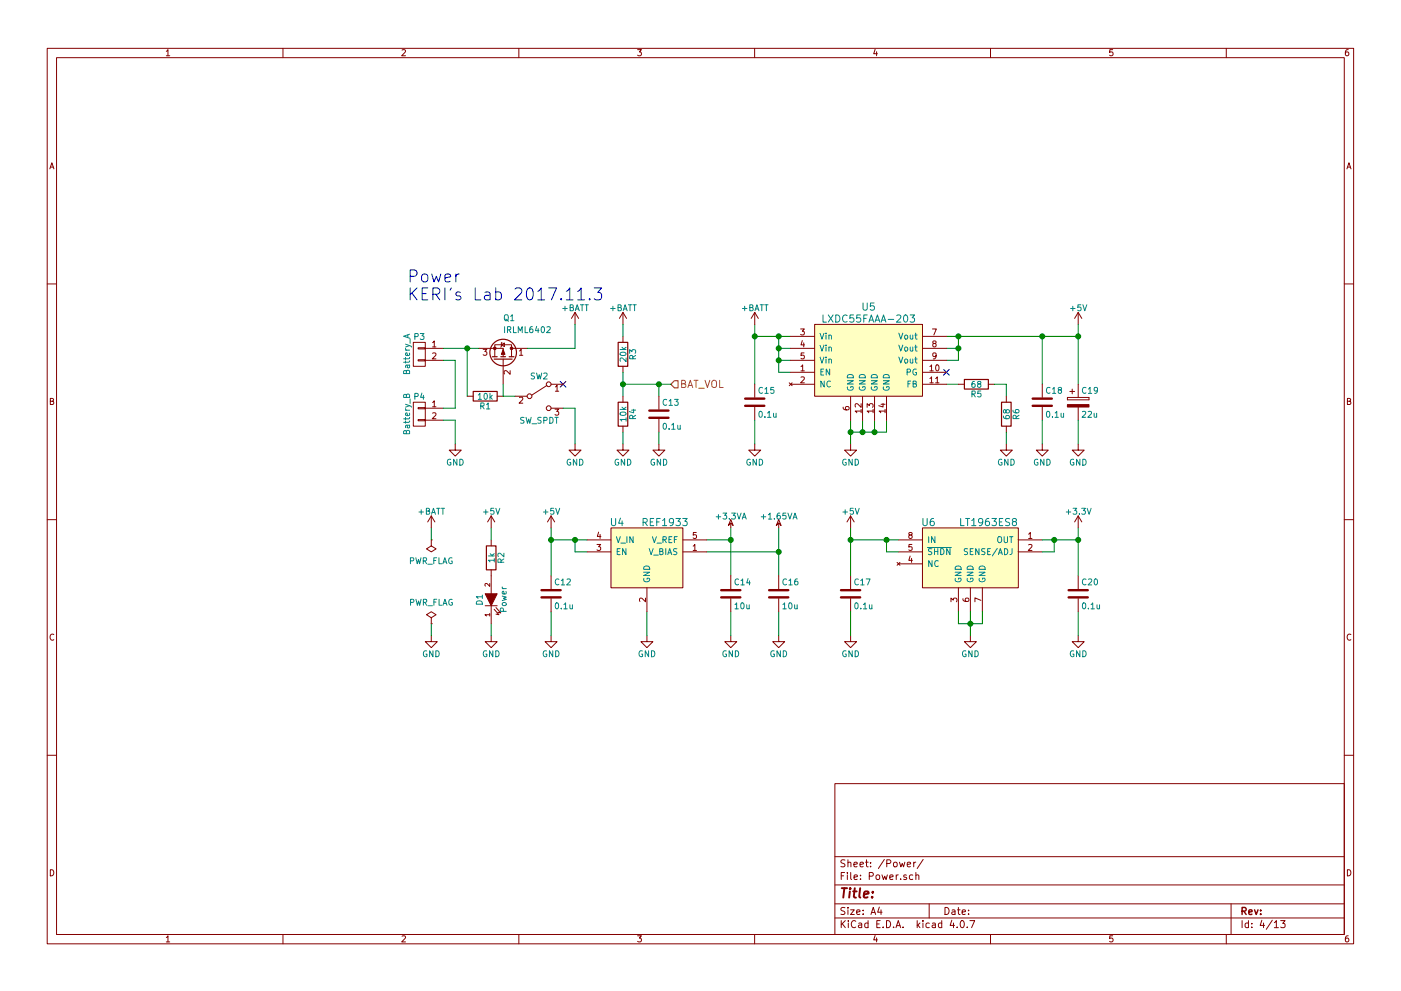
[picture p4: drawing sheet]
EESchema Schematic File Version 2
LIBS:KERISEv1-rescue
LIBS:74xgxx
LIBS:74xx
LIBS:ac-dc
LIBS:actel
LIBS:adc-dac
LIBS:Altera
LIBS:analog_devices
LIBS:analog_switches
LIBS:atmel
LIBS:audio
LIBS:brooktre
LIBS:cmos_ieee
LIBS:cmos4000
LIBS:conn
LIBS:contrib
LIBS:cypress
LIBS:dc-dc
LIBS:device
LIBS:digital-audio
LIBS:diode
LIBS:display
LIBS:dsp
LIBS:elec-unifil
LIBS:ESD_Protection
LIBS:ftdi
LIBS:gennum
LIBS:hc11
LIBS:intel
LIBS:interface
LIBS:ir
LIBS:Lattice
LIBS:linear
LIBS:maxim
LIBS:memory
LIBS:microchip
LIBS:microchip_dspic33dsc
LIBS:microchip_pic10mcu
LIBS:microchip_pic12mcu
LIBS:microchip_pic16mcu
LIBS:microchip_pic18mcu
LIBS:microchip_pic32mcu
LIBS:microcontrollers
LIBS:motor_drivers
LIBS:motorola
LIBS:msp430
LIBS:nordicsemi
LIBS:nxp_armmcu
LIBS:onsemi
LIBS:opto
LIBS:Oscillators
LIBS:philips
LIBS:power
LIBS:Power_Management
LIBS:powerint
LIBS:pspice
LIBS:references
LIBS:regul
LIBS:relays
LIBS:rfcom
LIBS:sensors
LIBS:silabs
LIBS:siliconi
LIBS:stm8
LIBS:stm32
LIBS:supertex
LIBS:switches
LIBS:texas
LIBS:transf
LIBS:transistors
LIBS:ttl_ieee
LIBS:valves
LIBS:video
LIBS:Xicor
LIBS:xilinx
LIBS:Zilog
LIBS:KERISEv1
LIBS:KERISEv1-cache
EELAYER 25 0
EELAYER END
$Descr A4 11693 8268
encoding utf-8
Sheet 4 13
Title ""
Date ""
Rev ""
Comp ""
Comment1 ""
Comment2 ""
Comment3 ""
Comment4 ""
$EndDescr
Wire Wire Line
	6500 2800 6500 3100
Wire Wire Line
	6500 2900 6600 2900
Connection ~ 6500 2800
Wire Wire Line
	6500 3000 6600 3000
Connection ~ 6500 2900
Wire Wire Line
	6500 3100 6600 3100
Connection ~ 6500 3000
$Comp
L C C15
U 1 1
P 6300 3350
F 0 "C15" H 6325 3450 50  0000 L CNN
F 1 "0.1u" H 6325 3250 50  0000 L CNN
F 2 "Capacitors_SMD:C_0603" H 6338 3200 50  0001 C CNN
F 3 "" H 6300 3350 50  0000 C CNN
	1    6300 3350
	1    0    0    -1  
$EndComp
Wire Wire Line
	6300 2700 6300 3200
Connection ~ 6300 2800
$Comp
L GND #PWR42
U 1 1
P 6300 3700
F 0 "#PWR42" H 6300 3450 50  0001 C CNN
F 1 "GND" H 6300 3550 50  0000 C CNN
F 2 "" H 6300 3700 50  0000 C CNN
F 3 "" H 6300 3700 50  0000 C CNN
	1    6300 3700
	1    0    0    -1  
$EndComp
Wire Wire Line
	6300 3700 6300 3500
$Comp
L GND #PWR45
U 1 1
P 7100 3700
F 0 "#PWR45" H 7100 3450 50  0001 C CNN
F 1 "GND" H 7100 3550 50  0000 C CNN
F 2 "" H 7100 3700 50  0000 C CNN
F 3 "" H 7100 3700 50  0000 C CNN
	1    7100 3700
	1    0    0    -1  
$EndComp
Wire Wire Line
	7100 3500 7100 3700
Wire Wire Line
	7200 3500 7200 3600
Wire Wire Line
	7100 3600 7400 3600
Connection ~ 7100 3600
Wire Wire Line
	7300 3600 7300 3500
Connection ~ 7200 3600
Wire Wire Line
	7400 3600 7400 3500
Connection ~ 7300 3600
$Comp
L R R6
U 1 1
P 8400 3450
F 0 "R6" V 8480 3450 50  0000 C CNN
F 1 "68" V 8400 3450 50  0000 C CNN
F 2 "Resistors_SMD:R_0603" V 8330 3450 50  0001 C CNN
F 3 "" H 8400 3450 50  0000 C CNN
	1    8400 3450
	1    0    0    -1  
$EndComp
$Comp
L GND #PWR49
U 1 1
P 8400 3700
F 0 "#PWR49" H 8400 3450 50  0001 C CNN
F 1 "GND" H 8400 3550 50  0000 C CNN
F 2 "" H 8400 3700 50  0000 C CNN
F 3 "" H 8400 3700 50  0000 C CNN
	1    8400 3700
	1    0    0    -1  
$EndComp
Wire Wire Line
	8400 3700 8400 3600
Wire Wire Line
	8000 3200 7900 3200
NoConn ~ 7900 3100
Wire Wire Line
	7900 2800 9000 2800
Wire Wire Line
	8000 2800 8000 3000
Wire Wire Line
	8000 2900 7900 2900
Connection ~ 8000 2800
Wire Wire Line
	8000 3000 7900 3000
Connection ~ 8000 2900
$Comp
L +5V #PWR51
U 1 1
P 9000 2700
F 0 "#PWR51" H 9000 2550 50  0001 C CNN
F 1 "+5V" H 9000 2840 50  0000 C CNN
F 2 "" H 9000 2700 50  0000 C CNN
F 3 "" H 9000 2700 50  0000 C CNN
	1    9000 2700
	1    0    0    -1  
$EndComp
Wire Wire Line
	9000 2700 9000 3200
$Comp
L +BATT #PWR41
U 1 1
P 6300 2700
F 0 "#PWR41" H 6300 2550 50  0001 C CNN
F 1 "+BATT" H 6300 2840 50  0000 C CNN
F 2 "" H 6300 2700 50  0000 C CNN
F 3 "" H 6300 2700 50  0000 C CNN
	1    6300 2700
	1    0    0    -1  
$EndComp
Wire Wire Line
	6300 2800 6600 2800
$Comp
L C C18
U 1 1
P 8700 3350
F 0 "C18" H 8725 3450 50  0000 L CNN
F 1 "0.1u" H 8725 3250 50  0000 L CNN
F 2 "Capacitors_SMD:C_0603" H 8738 3200 50  0001 C CNN
F 3 "" H 8700 3350 50  0000 C CNN
	1    8700 3350
	1    0    0    -1  
$EndComp
$Comp
L GND #PWR50
U 1 1
P 8700 3700
F 0 "#PWR50" H 8700 3450 50  0001 C CNN
F 1 "GND" H 8700 3550 50  0000 C CNN
F 2 "" H 8700 3700 50  0000 C CNN
F 3 "" H 8700 3700 50  0000 C CNN
	1    8700 3700
	1    0    0    -1  
$EndComp
Wire Wire Line
	8700 3700 8700 3500
Wire Wire Line
	8700 3200 8700 2800
Connection ~ 8700 2800
$Comp
L CP C19
U 1 1
P 9000 3350
F 0 "C19" H 9025 3450 50  0000 L CNN
F 1 "22u" H 9025 3250 50  0000 L CNN
F 2 "Capacitors_SMD:C_0805" H 9038 3200 50  0001 C CNN
F 3 "" H 9000 3350 50  0000 C CNN
	1    9000 3350
	1    0    0    -1  
$EndComp
$Comp
L GND #PWR52
U 1 1
P 9000 3700
F 0 "#PWR52" H 9000 3450 50  0001 C CNN
F 1 "GND" H 9000 3550 50  0000 C CNN
F 2 "" H 9000 3700 50  0000 C CNN
F 3 "" H 9000 3700 50  0000 C CNN
	1    9000 3700
	1    0    0    -1  
$EndComp
Wire Wire Line
	9000 3700 9000 3500
Connection ~ 9000 2800
$Comp
L R R5
U 1 1
P 8150 3200
F 0 "R5" V 8230 3200 50  0000 C CNN
F 1 "68" V 8150 3200 50  0000 C CNN
F 2 "Resistors_SMD:R_0603" V 8080 3200 50  0001 C CNN
F 3 "" H 8150 3200 50  0000 C CNN
	1    8150 3200
	0    1    1    0   
$EndComp
Wire Wire Line
	8300 3200 8400 3200
Wire Wire Line
	8400 3200 8400 3300
$Comp
L +BATT #PWR33
U 1 1
P 4800 2700
F 0 "#PWR33" H 4800 2550 50  0001 C CNN
F 1 "+BATT" H 4800 2840 50  0000 C CNN
F 2 "" H 4800 2700 50  0000 C CNN
F 3 "" H 4800 2700 50  0000 C CNN
	1    4800 2700
	1    0    0    -1  
$EndComp
$Comp
L GND #PWR28
U 1 1
P 3800 3700
F 0 "#PWR28" H 3800 3450 50  0001 C CNN
F 1 "GND" H 3800 3550 50  0000 C CNN
F 2 "" H 3800 3700 50  0000 C CNN
F 3 "" H 3800 3700 50  0000 C CNN
	1    3800 3700
	1    0    0    -1  
$EndComp
$Comp
L +5V #PWR31
U 1 1
P 4600 4400
F 0 "#PWR31" H 4600 4250 50  0001 C CNN
F 1 "+5V" H 4600 4540 50  0000 C CNN
F 2 "" H 4600 4400 50  0000 C CNN
F 3 "" H 4600 4400 50  0000 C CNN
	1    4600 4400
	1    0    0    -1  
$EndComp
Wire Wire Line
	4600 4400 4600 4800
Wire Wire Line
	4600 4500 4900 4500
Wire Wire Line
	4800 4500 4800 4600
Wire Wire Line
	4800 4600 4900 4600
Connection ~ 4800 4500
Connection ~ 4600 4500
$Comp
L GND #PWR37
U 1 1
P 5400 5300
F 0 "#PWR37" H 5400 5050 50  0001 C CNN
F 1 "GND" H 5400 5150 50  0000 C CNN
F 2 "" H 5400 5300 50  0000 C CNN
F 3 "" H 5400 5300 50  0000 C CNN
	1    5400 5300
	1    0    0    -1  
$EndComp
Wire Wire Line
	5400 5300 5400 5100
$Comp
L GND #PWR32
U 1 1
P 4600 5300
F 0 "#PWR32" H 4600 5050 50  0001 C CNN
F 1 "GND" H 4600 5150 50  0000 C CNN
F 2 "" H 4600 5300 50  0000 C CNN
F 3 "" H 4600 5300 50  0000 C CNN
	1    4600 5300
	1    0    0    -1  
$EndComp
Wire Wire Line
	4600 5300 4600 5100
$Comp
L +3.3VA-RESCUE-KERISEv1 #PWR39
U 1 1
P 6100 4400
F 0 "#PWR39" H 6250 4350 50  0001 C CNN
F 1 "+3.3VA" H 6100 4500 50  0000 C CNN
F 2 "" H 6100 4400 50  0000 C CNN
F 3 "" H 6100 4400 50  0000 C CNN
	1    6100 4400
	1    0    0    -1  
$EndComp
Wire Wire Line
	6100 4400 6100 4800
Wire Wire Line
	6100 4500 5900 4500
$Comp
L +1.65VA #PWR43
U 1 1
P 6500 4400
F 0 "#PWR43" H 6650 4350 50  0001 C CNN
F 1 "+1.65VA" H 6500 4500 50  0000 C CNN
F 2 "" H 6500 4400 50  0000 C CNN
F 3 "" H 6500 4400 50  0000 C CNN
	1    6500 4400
	1    0    0    -1  
$EndComp
Wire Wire Line
	6500 4400 6500 4800
Wire Wire Line
	6500 4600 5900 4600
$Comp
L LT1963ES8 U6
U 1 1
P 8100 4650
F 0 "U6" H 7750 4950 60  0000 C CNN
F 1 "LT1963ES8" H 8250 4950 60  0000 C CNN
F 2 "Housings_SOIC:SOIC-8_3.9x4.9mm_Pitch1.27mm" H 8000 4900 60  0001 C CNN
F 3 "" H 8000 4900 60  0000 C CNN
	1    8100 4650
	1    0    0    -1  
$EndComp
$Comp
L +5V #PWR46
U 1 1
P 7100 4400
F 0 "#PWR46" H 7100 4250 50  0001 C CNN
F 1 "+5V" H 7100 4540 50  0000 C CNN
F 2 "" H 7100 4400 50  0000 C CNN
F 3 "" H 7100 4400 50  0000 C CNN
	1    7100 4400
	1    0    0    -1  
$EndComp
$Comp
L C C12
U 1 1
P 4600 4950
F 0 "C12" H 4625 5050 50  0000 L CNN
F 1 "0.1u" H 4625 4850 50  0000 L CNN
F 2 "Capacitors_SMD:C_0603" H 4638 4800 50  0001 C CNN
F 3 "" H 4600 4950 50  0000 C CNN
	1    4600 4950
	1    0    0    -1  
$EndComp
$Comp
L C C17
U 1 1
P 7100 4950
F 0 "C17" H 7125 5050 50  0000 L CNN
F 1 "0.1u" H 7125 4850 50  0000 L CNN
F 2 "Capacitors_SMD:C_0603" H 7138 4800 50  0001 C CNN
F 3 "" H 7100 4950 50  0000 C CNN
	1    7100 4950
	1    0    0    -1  
$EndComp
$Comp
L GND #PWR47
U 1 1
P 7100 5300
F 0 "#PWR47" H 7100 5050 50  0001 C CNN
F 1 "GND" H 7100 5150 50  0000 C CNN
F 2 "" H 7100 5300 50  0000 C CNN
F 3 "" H 7100 5300 50  0000 C CNN
	1    7100 5300
	1    0    0    -1  
$EndComp
Wire Wire Line
	7100 5300 7100 5100
Wire Wire Line
	7100 4400 7100 4800
Wire Wire Line
	7100 4500 7500 4500
Connection ~ 7100 4500
Wire Wire Line
	7500 4600 7400 4600
Wire Wire Line
	7400 4600 7400 4500
Connection ~ 7400 4500
$Comp
L GND #PWR48
U 1 1
P 8100 5300
F 0 "#PWR48" H 8100 5050 50  0001 C CNN
F 1 "GND" H 8100 5150 50  0000 C CNN
F 2 "" H 8100 5300 50  0000 C CNN
F 3 "" H 8100 5300 50  0000 C CNN
	1    8100 5300
	1    0    0    -1  
$EndComp
Wire Wire Line
	8100 5100 8100 5300
Wire Wire Line
	8000 5100 8000 5200
Wire Wire Line
	8000 5200 8200 5200
Connection ~ 8100 5200
Wire Wire Line
	8200 5200 8200 5100
$Comp
L +3.3V #PWR53
U 1 1
P 9000 4400
F 0 "#PWR53" H 9000 4250 50  0001 C CNN
F 1 "+3.3V" H 9000 4540 50  0000 C CNN
F 2 "" H 9000 4400 50  0000 C CNN
F 3 "" H 9000 4400 50  0000 C CNN
	1    9000 4400
	1    0    0    -1  
$EndComp
Wire Wire Line
	9000 4400 9000 4800
Wire Wire Line
	8700 4500 9000 4500
Wire Wire Line
	8700 4600 8800 4600
Wire Wire Line
	8800 4600 8800 4500
Connection ~ 8800 4500
$Comp
L C C20
U 1 1
P 9000 4950
F 0 "C20" H 9025 5050 50  0000 L CNN
F 1 "0.1u" H 9025 4850 50  0000 L CNN
F 2 "Capacitors_SMD:C_0603" H 9038 4800 50  0001 C CNN
F 3 "" H 9000 4950 50  0000 C CNN
	1    9000 4950
	1    0    0    -1  
$EndComp
$Comp
L GND #PWR54
U 1 1
P 9000 5300
F 0 "#PWR54" H 9000 5050 50  0001 C CNN
F 1 "GND" H 9000 5150 50  0000 C CNN
F 2 "" H 9000 5300 50  0000 C CNN
F 3 "" H 9000 5300 50  0000 C CNN
	1    9000 5300
	1    0    0    -1  
$EndComp
Wire Wire Line
	9000 5300 9000 5100
Connection ~ 9000 4500
$Comp
L C C14
U 1 1
P 6100 4950
F 0 "C14" H 6125 5050 50  0000 L CNN
F 1 "10u" H 6125 4850 50  0000 L CNN
F 2 "Capacitors_SMD:C_0603" H 6138 4800 50  0001 C CNN
F 3 "" H 6100 4950 50  0000 C CNN
	1    6100 4950
	1    0    0    -1  
$EndComp
$Comp
L C C16
U 1 1
P 6500 4950
F 0 "C16" H 6525 5050 50  0000 L CNN
F 1 "10u" H 6525 4850 50  0000 L CNN
F 2 "Capacitors_SMD:C_0603" H 6538 4800 50  0001 C CNN
F 3 "" H 6500 4950 50  0000 C CNN
	1    6500 4950
	1    0    0    -1  
$EndComp
Connection ~ 6100 4500
Connection ~ 6500 4600
$Comp
L GND #PWR40
U 1 1
P 6100 5300
F 0 "#PWR40" H 6100 5050 50  0001 C CNN
F 1 "GND" H 6100 5150 50  0000 C CNN
F 2 "" H 6100 5300 50  0000 C CNN
F 3 "" H 6100 5300 50  0000 C CNN
	1    6100 5300
	1    0    0    -1  
$EndComp
Wire Wire Line
	6100 5300 6100 5100
$Comp
L GND #PWR44
U 1 1
P 6500 5300
F 0 "#PWR44" H 6500 5050 50  0001 C CNN
F 1 "GND" H 6500 5150 50  0000 C CNN
F 2 "" H 6500 5300 50  0000 C CNN
F 3 "" H 6500 5300 50  0000 C CNN
	1    6500 5300
	1    0    0    -1  
$EndComp
Wire Wire Line
	6500 5300 6500 5100
Text Notes 3400 2500 0    100  ~ 0
Power\nKERI's Lab 2017.11.3
$Comp
L R R3
U 1 1
P 5200 2950
F 0 "R3" V 5280 2950 50  0000 C CNN
F 1 "20k" V 5200 2950 50  0000 C CNN
F 2 "Resistors_SMD:R_0603" V 5130 2950 50  0001 C CNN
F 3 "" H 5200 2950 50  0000 C CNN
	1    5200 2950
	1    0    0    -1  
$EndComp
$Comp
L R R4
U 1 1
P 5200 3450
F 0 "R4" V 5280 3450 50  0000 C CNN
F 1 "10k" V 5200 3450 50  0000 C CNN
F 2 "Resistors_SMD:R_0603" V 5130 3450 50  0001 C CNN
F 3 "" H 5200 3450 50  0000 C CNN
	1    5200 3450
	1    0    0    -1  
$EndComp
$Comp
L GND #PWR36
U 1 1
P 5200 3700
F 0 "#PWR36" H 5200 3450 50  0001 C CNN
F 1 "GND" H 5200 3550 50  0000 C CNN
F 2 "" H 5200 3700 50  0000 C CNN
F 3 "" H 5200 3700 50  0000 C CNN
	1    5200 3700
	1    0    0    -1  
$EndComp
Wire Wire Line
	5200 3600 5200 3700
$Comp
L +BATT #PWR35
U 1 1
P 5200 2700
F 0 "#PWR35" H 5200 2550 50  0001 C CNN
F 1 "+BATT" H 5200 2840 50  0000 C CNN
F 2 "" H 5200 2700 50  0000 C CNN
F 3 "" H 5200 2700 50  0000 C CNN
	1    5200 2700
	1    0    0    -1  
$EndComp
Wire Wire Line
	5200 2700 5200 2800
Text HLabel 5600 3200 2    60   Input ~ 0
BAT_VOL
Wire Wire Line
	5200 3200 5600 3200
Wire Wire Line
	5200 3100 5200 3300
Connection ~ 5200 3200
NoConn ~ 4700 3200
$Comp
L GND #PWR27
U 1 1
P 3600 5300
F 0 "#PWR27" H 3600 5050 50  0001 C CNN
F 1 "GND" H 3600 5150 50  0000 C CNN
F 2 "" H 3600 5300 50  0000 C CNN
F 3 "" H 3600 5300 50  0000 C CNN
	1    3600 5300
	1    0    0    -1  
$EndComp
$Comp
L PWR_FLAG #FLG4
U 1 1
P 3600 5200
F 0 "#FLG4" H 3600 5295 50  0001 C CNN
F 1 "PWR_FLAG" H 3600 5380 50  0000 C CNN
F 2 "" H 3600 5200 50  0000 C CNN
F 3 "" H 3600 5200 50  0000 C CNN
	1    3600 5200
	1    0    0    -1  
$EndComp
Wire Wire Line
	3600 5200 3600 5300
$Comp
L PWR_FLAG #FLG3
U 1 1
P 3600 4500
F 0 "#FLG3" H 3600 4595 50  0001 C CNN
F 1 "PWR_FLAG" H 3600 4680 50  0000 C CNN
F 2 "" H 3600 4500 50  0000 C CNN
F 3 "" H 3600 4500 50  0000 C CNN
	1    3600 4500
	-1   0    0    1   
$EndComp
$Comp
L +BATT #PWR26
U 1 1
P 3600 4400
F 0 "#PWR26" H 3600 4250 50  0001 C CNN
F 1 "+BATT" H 3600 4540 50  0000 C CNN
F 2 "" H 3600 4400 50  0000 C CNN
F 3 "" H 3600 4400 50  0000 C CNN
	1    3600 4400
	1    0    0    -1  
$EndComp
Wire Wire Line
	3600 4400 3600 4500
$Comp
L REF1933 U4
U 1 1
P 5400 4600
F 0 "U4" H 5150 4850 60  0000 C CNN
F 1 "REF1933" H 5550 4850 60  0000 C CNN
F 2 "TO_SOT_Packages_SMD:SOT-23-5" H 5400 4850 60  0001 C CNN
F 3 "" H 5400 4850 60  0000 C CNN
	1    5400 4600
	1    0    0    -1  
$EndComp
$Comp
L LED-RESCUE-KERISEv1 D1
U 1 1
P 4100 5000
F 0 "D1" H 4100 5100 50  0000 C CNN
F 1 "Power" H 4100 4900 50  0000 C CNN
F 2 "LEDs:LED_0603" H 4100 5000 50  0001 C CNN
F 3 "" H 4100 5000 50  0000 C CNN
	1    4100 5000
	0    -1   -1   0   
$EndComp
$Comp
L R R2
U 1 1
P 4100 4650
F 0 "R2" V 4180 4650 50  0000 C CNN
F 1 "1k" V 4100 4650 50  0000 C CNN
F 2 "Resistors_SMD:R_0603" V 4030 4650 50  0001 C CNN
F 3 "" H 4100 4650 50  0000 C CNN
	1    4100 4650
	1    0    0    -1  
$EndComp
$Comp
L +5V #PWR29
U 1 1
P 4100 4400
F 0 "#PWR29" H 4100 4250 50  0001 C CNN
F 1 "+5V" H 4100 4540 50  0000 C CNN
F 2 "" H 4100 4400 50  0000 C CNN
F 3 "" H 4100 4400 50  0000 C CNN
	1    4100 4400
	1    0    0    -1  
$EndComp
$Comp
L GND #PWR30
U 1 1
P 4100 5300
F 0 "#PWR30" H 4100 5050 50  0001 C CNN
F 1 "GND" H 4100 5150 50  0000 C CNN
F 2 "" H 4100 5300 50  0000 C CNN
F 3 "" H 4100 5300 50  0000 C CNN
	1    4100 5300
	1    0    0    -1  
$EndComp
Wire Wire Line
	4100 5300 4100 5200
Wire Wire Line
	4100 4500 4100 4400
$Comp
L CONN_01X02 P3
U 1 1
P 3500 2950
F 0 "P3" H 3500 3100 50  0000 C CNN
F 1 "Battery_A" V 3600 2950 50  0000 C CNN
F 2 "Connectors_JST:JST_PH_B2B-PH-K_02x2.00mm_Straight" H 3500 2950 50  0001 C CNN
F 3 "" H 3500 2950 50  0000 C CNN
	1    3500 2950
	-1   0    0    -1  
$EndComp
$Comp
L CONN_01X02 P4
U 1 1
P 3500 3450
F 0 "P4" H 3500 3600 50  0000 C CNN
F 1 "Battery_B" V 3600 3450 50  0000 C CNN
F 2 "Connectors_JST:JST_PH_B2B-PH-K_02x2.00mm_Straight" H 3500 3450 50  0001 C CNN
F 3 "" H 3500 3450 50  0000 C CNN
	1    3500 3450
	-1   0    0    -1  
$EndComp
Wire Wire Line
	3700 3500 3800 3500
Wire Wire Line
	3800 3500 3800 3700
Wire Wire Line
	3700 3000 3800 3000
Wire Wire Line
	3800 3000 3800 3400
Wire Wire Line
	3800 3400 3700 3400
$Comp
L LXDC55FAAA-203 U5
U 1 1
P 7250 3000
F 0 "U5" H 7250 3450 60  0000 C CNN
F 1 "LXDC55FAAA-203" H 7250 3350 60  0000 C CNN
F 2 "" H 7250 3300 60  0000 C CNN
F 3 "" H 7250 3300 60  0000 C CNN
	1    7250 3000
	1    0    0    -1  
$EndComp
$Comp
L Q_PMOS_DGS Q1
U 1 1
P 4200 3000
F 0 "Q1" V 4550 3000 50  0000 L CNN
F 1 "IRLML6402" V 4450 3000 50  0000 L CNN
F 2 "" H 4400 3100 50  0001 C CNN
F 3 "" H 4200 3000 50  0001 C CNN
	1    4200 3000
	0    1    -1   0   
$EndComp
$Comp
L R R1
U 1 1
P 4050 3300
F 0 "R1" V 4130 3300 50  0000 C CNN
F 1 "10k" V 4050 3300 50  0000 C CNN
F 2 "" V 3980 3300 50  0001 C CNN
F 3 "" H 4050 3300 50  0001 C CNN
	1    4050 3300
	0    1    1    0   
$EndComp
Wire Wire Line
	3900 2900 3900 3300
Connection ~ 3900 2900
Wire Wire Line
	4200 3200 4200 3300
$Comp
L SW_SPDT SW2
U 1 1
P 4500 3300
F 0 "SW2" H 4500 3470 50  0000 C CNN
F 1 "SW_SPDT" H 4500 3100 50  0000 C CNN
F 2 "" H 4500 3300 50  0001 C CNN
F 3 "" H 4500 3300 50  0001 C CNN
	1    4500 3300
	1    0    0    -1  
$EndComp
Wire Wire Line
	3700 2900 4000 2900
Wire Wire Line
	4200 3300 4300 3300
$Comp
L GND #PWR34
U 1 1
P 4800 3700
F 0 "#PWR34" H 4800 3450 50  0001 C CNN
F 1 "GND" H 4800 3550 50  0000 C CNN
F 2 "" H 4800 3700 50  0000 C CNN
F 3 "" H 4800 3700 50  0000 C CNN
	1    4800 3700
	1    0    0    -1  
$EndComp
Wire Wire Line
	4800 3700 4800 3400
Wire Wire Line
	4800 3400 4700 3400
Wire Wire Line
	4800 2700 4800 2900
Wire Wire Line
	4800 2900 4400 2900
$Comp
L C C13
U 1 1
P 5500 3450
F 0 "C13" H 5525 3550 50  0000 L CNN
F 1 "0.1u" H 5525 3350 50  0000 L CNN
F 2 "" H 5538 3300 50  0001 C CNN
F 3 "" H 5500 3450 50  0001 C CNN
	1    5500 3450
	1    0    0    -1  
$EndComp
$Comp
L GND #PWR38
U 1 1
P 5500 3700
F 0 "#PWR38" H 5500 3450 50  0001 C CNN
F 1 "GND" H 5500 3550 50  0000 C CNN
F 2 "" H 5500 3700 50  0000 C CNN
F 3 "" H 5500 3700 50  0000 C CNN
	1    5500 3700
	1    0    0    -1  
$EndComp
Wire Wire Line
	5500 3700 5500 3600
Wire Wire Line
	5500 3200 5500 3300
Connection ~ 5500 3200
$EndSCHEMATC
